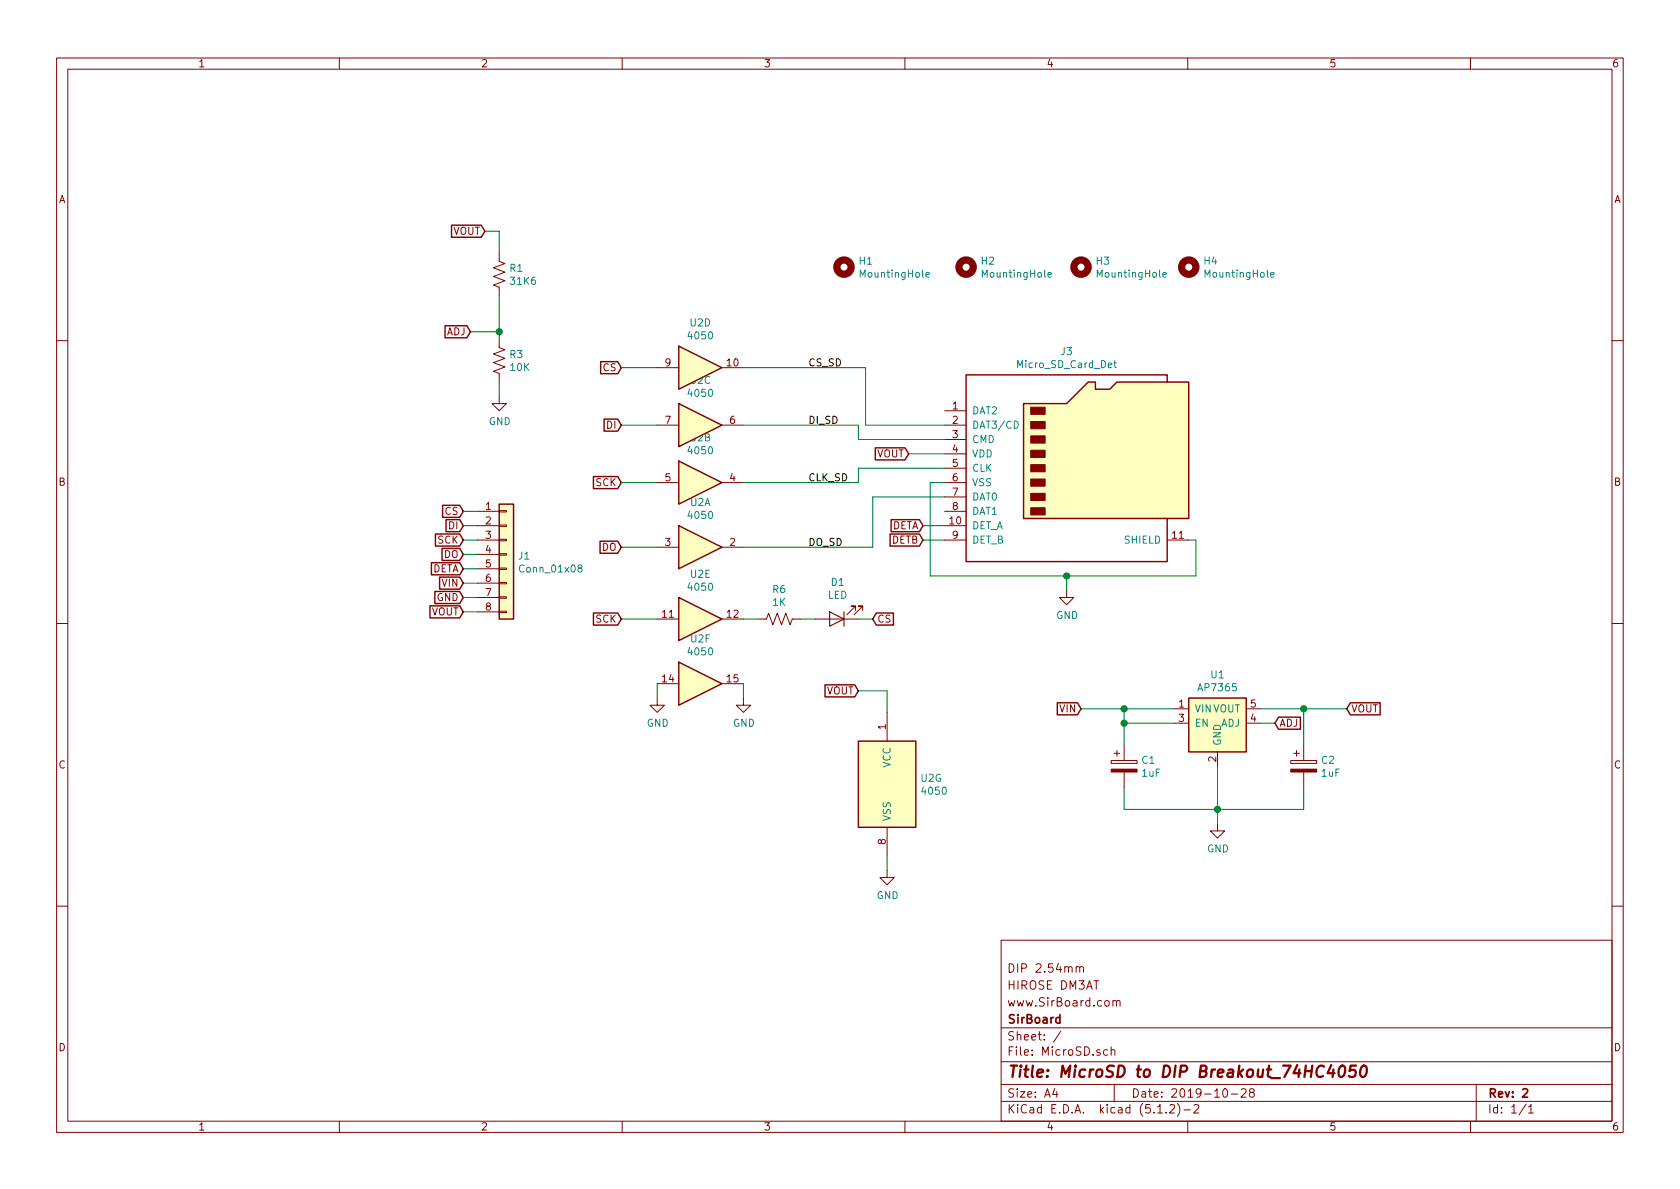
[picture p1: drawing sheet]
EESchema Schematic File Version 4
LIBS:MicroSD-cache
EELAYER 29 0
EELAYER END
$Descr A4 11693 8268
encoding utf-8
Sheet 1 1
Title "MicroSD to DIP Breakout_74HC4050"
Date "2019-10-28"
Rev "2"
Comp "SirBoard"
Comment1 "www.SirBoard.com"
Comment2 "HIROSE DM3AT"
Comment3 "DIP 2.54mm"
Comment4 ""
$EndDescr
$Comp
L Mechanical:MountingHole H1
U 1 1
P 5875 1850
F 0 "H1" H 5975 1895 50  0000 L CNN
F 1 "MountingHole" H 5975 1805 50  0000 L CNN
F 2 "MountingHole:MountingHole_2.7mm_M2.5_ISO14580_Pad" H 5875 1850 50  0001 C CNN
F 3 "~" H 5875 1850 50  0001 C CNN
	1    5875 1850
	1    0    0    -1  
$EndComp
$Comp
L Mechanical:MountingHole H2
U 1 1
P 6725 1850
F 0 "H2" H 6825 1895 50  0000 L CNN
F 1 "MountingHole" H 6825 1805 50  0000 L CNN
F 2 "MountingHole:MountingHole_2.7mm_M2.5_ISO14580_Pad" H 6725 1850 50  0001 C CNN
F 3 "~" H 6725 1850 50  0001 C CNN
	1    6725 1850
	1    0    0    -1  
$EndComp
$Comp
L Connector:Micro_SD_Card_Det J3
U 1 1
P 7475 3250
F 0 "J3" H 7425 4065 50  0000 C CNN
F 1 "Micro_SD_Card_Det" H 7425 3975 50  0000 C CNN
F 2 "Connector_Card:microSD_HC_Hirose_DM3AT-SF-PEJM5" H 9525 3950 50  0001 C CNN
F 3 "https://www.hirose.com/product/en/download_file/key_name/DM3/category/Catalog/doc_file_id/49662/?file_category_id=4&item_id=195&is_series=1" H 7475 3350 50  0001 C CNN
F 4 "C114218" H 7475 3250 50  0001 C CNN "Part"
	1    7475 3250
	1    0    0    -1  
$EndComp
$Comp
L Mechanical:MountingHole H3
U 1 1
P 7525 1850
F 0 "H3" H 7625 1895 50  0000 L CNN
F 1 "MountingHole" H 7625 1805 50  0000 L CNN
F 2 "MountingHole:MountingHole_2.7mm_M2.5_ISO14580_Pad" H 7525 1850 50  0001 C CNN
F 3 "~" H 7525 1850 50  0001 C CNN
	1    7525 1850
	1    0    0    -1  
$EndComp
$Comp
L Mechanical:MountingHole H4
U 1 1
P 8275 1850
F 0 "H4" H 8375 1895 50  0000 L CNN
F 1 "MountingHole" H 8375 1805 50  0000 L CNN
F 2 "MountingHole:MountingHole_2.7mm_M2.5_ISO14580_Pad" H 8275 1850 50  0001 C CNN
F 3 "~" H 8275 1850 50  0001 C CNN
	1    8275 1850
	1    0    0    -1  
$EndComp
$Comp
L 4xxx:4050 U2
U 1 1
P 4875 3800
F 0 "U2" H 4875 4115 50  0000 C CNN
F 1 "4050" H 4875 4025 50  0000 C CNN
F 2 "Package_SO:SOIC-16_3.9x9.9mm_P1.27mm" H 4875 3800 50  0001 C CNN
F 3 "http://www.intersil.com/content/dam/intersil/documents/cd40/cd4050bms.pdf" H 4875 3800 50  0001 C CNN
	1    4875 3800
	1    0    0    -1  
$EndComp
$Comp
L 4xxx:4050 U2
U 2 1
P 4875 3350
F 0 "U2" H 4875 3665 50  0000 C CNN
F 1 "4050" H 4875 3575 50  0000 C CNN
F 2 "Package_SO:SOIC-16_3.9x9.9mm_P1.27mm" H 4875 3350 50  0001 C CNN
F 3 "http://www.intersil.com/content/dam/intersil/documents/cd40/cd4050bms.pdf" H 4875 3350 50  0001 C CNN
	2    4875 3350
	1    0    0    -1  
$EndComp
$Comp
L 4xxx:4050 U2
U 3 1
P 4875 2950
F 0 "U2" H 4875 3265 50  0000 C CNN
F 1 "4050" H 4875 3175 50  0000 C CNN
F 2 "Package_SO:SOIC-16_3.9x9.9mm_P1.27mm" H 4875 2950 50  0001 C CNN
F 3 "http://www.intersil.com/content/dam/intersil/documents/cd40/cd4050bms.pdf" H 4875 2950 50  0001 C CNN
	3    4875 2950
	1    0    0    -1  
$EndComp
$Comp
L 4xxx:4050 U2
U 4 1
P 4875 2550
F 0 "U2" H 4875 2865 50  0000 C CNN
F 1 "4050" H 4875 2775 50  0000 C CNN
F 2 "Package_SO:SOIC-16_3.9x9.9mm_P1.27mm" H 4875 2550 50  0001 C CNN
F 3 "http://www.intersil.com/content/dam/intersil/documents/cd40/cd4050bms.pdf" H 4875 2550 50  0001 C CNN
	4    4875 2550
	1    0    0    -1  
$EndComp
$Comp
L 4xxx:4050 U2
U 6 1
P 4875 4750
F 0 "U2" H 4875 5065 50  0000 C CNN
F 1 "4050" H 4875 4975 50  0000 C CNN
F 2 "Package_SO:SOIC-16_3.9x9.9mm_P1.27mm" H 4875 4750 50  0001 C CNN
F 3 "http://www.intersil.com/content/dam/intersil/documents/cd40/cd4050bms.pdf" H 4875 4750 50  0001 C CNN
	6    4875 4750
	1    0    0    -1  
$EndComp
$Comp
L 4xxx:4050 U2
U 7 1
P 6175 5450
F 0 "U2" H 6405 5495 50  0000 L CNN
F 1 "4050" H 6405 5405 50  0000 L CNN
F 2 "Package_SO:SOIC-16_3.9x9.9mm_P1.27mm" H 6175 5450 50  0001 C CNN
F 3 "http://www.intersil.com/content/dam/intersil/documents/cd40/cd4050bms.pdf" H 6175 5450 50  0001 C CNN
F 4 "C352821" H 6175 5450 50  0001 C CNN "Part"
	7    6175 5450
	1    0    0    -1  
$EndComp
$Comp
L MicroSD-rescue:AP7365-U.FL-R-SMT(01) U1
U 1 1
P 8425 5775
F 0 "U1" H 8475 6865 50  0000 C CNN
F 1 "AP7365" H 8475 6775 50  0000 C CNN
F 2 "Package_TO_SOT_SMD:SOT-23-5" H 8475 6775 50  0001 C CNN
F 3 "C264087" H 8475 6775 50  0001 C CNN
	1    8425 5775
	1    0    0    -1  
$EndComp
$Comp
L Device:CP C1
U 1 1
P 7825 5325
F 0 "C1" H 7943 5370 50  0000 L CNN
F 1 "1uF" H 7943 5280 50  0000 L CNN
F 2 "Capacitor_SMD:C_0603_1608Metric" H 7863 5175 50  0001 C CNN
F 3 "~" H 7825 5325 50  0001 C CNN
F 4 "C29936" H 7825 5325 50  0001 C CNN "Part"
	1    7825 5325
	1    0    0    -1  
$EndComp
$Comp
L Device:CP C2
U 1 1
P 9075 5325
F 0 "C2" H 9193 5370 50  0000 L CNN
F 1 "1uF" H 9193 5280 50  0000 L CNN
F 2 "Capacitor_SMD:C_0603_1608Metric" H 9113 5175 50  0001 C CNN
F 3 "~" H 9075 5325 50  0001 C CNN
F 4 "C29936" H 9075 5325 50  0001 C CNN "Part"
	1    9075 5325
	1    0    0    -1  
$EndComp
Wire Wire Line
	7825 5475 7825 5625
Wire Wire Line
	7825 5625 8475 5625
Wire Wire Line
	9075 5625 9075 5475
Wire Wire Line
	8475 5625 8475 5325
Connection ~ 8475 5625
Wire Wire Line
	8475 5625 9075 5625
Wire Wire Line
	8175 4925 7825 4925
Wire Wire Line
	7825 4925 7825 5025
Wire Wire Line
	7825 5025 8175 5025
Wire Wire Line
	7825 5025 7825 5175
Connection ~ 7825 5025
Wire Wire Line
	8775 4925 9075 4925
Wire Wire Line
	9075 4925 9075 5175
Text GLabel 7525 4925 0    50   Input ~ 0
VIN
Wire Wire Line
	7525 4925 7825 4925
Connection ~ 7825 4925
Text GLabel 9375 4925 2    50   Input ~ 0
VOUT
Wire Wire Line
	9375 4925 9075 4925
Connection ~ 9075 4925
Text GLabel 8875 5025 2    50   Input ~ 0
ADJ
Wire Wire Line
	8875 5025 8775 5025
$Comp
L Device:R_US R1
U 1 1
P 3475 1900
F 0 "R1" H 3543 1945 50  0000 L CNN
F 1 "31K6" H 3543 1855 50  0000 L CNN
F 2 "Resistor_SMD:R_0603_1608Metric" V 3515 1890 50  0001 C CNN
F 3 "~" H 3475 1900 50  0001 C CNN
F 4 "C227816" H 3475 1900 50  0001 C CNN "Part"
	1    3475 1900
	1    0    0    -1  
$EndComp
$Comp
L Device:R_US R3
U 1 1
P 3475 2500
F 0 "R3" H 3543 2545 50  0000 L CNN
F 1 "10K" H 3543 2455 50  0000 L CNN
F 2 "Resistor_SMD:R_0603_1608Metric" V 3515 2490 50  0001 C CNN
F 3 "~" H 3475 2500 50  0001 C CNN
F 4 "C99198" H 3475 2500 50  0001 C CNN "Part"
	1    3475 2500
	1    0    0    -1  
$EndComp
Wire Wire Line
	3475 2350 3475 2300
$Comp
L power:GND #PWR0101
U 1 1
P 8475 5725
F 0 "#PWR0101" H 8475 5475 50  0001 C CNN
F 1 "GND" H 8479 5553 50  0000 C CNN
F 2 "" H 8475 5725 50  0001 C CNN
F 3 "" H 8475 5725 50  0001 C CNN
	1    8475 5725
	1    0    0    -1  
$EndComp
$Comp
L power:GND #PWR0102
U 1 1
P 3475 2750
F 0 "#PWR0102" H 3475 2500 50  0001 C CNN
F 1 "GND" H 3479 2578 50  0000 C CNN
F 2 "" H 3475 2750 50  0001 C CNN
F 3 "" H 3475 2750 50  0001 C CNN
	1    3475 2750
	1    0    0    -1  
$EndComp
Wire Wire Line
	3475 2750 3475 2650
Wire Wire Line
	8475 5725 8475 5625
Text GLabel 3275 2300 0    50   Input ~ 0
ADJ
Wire Wire Line
	3275 2300 3475 2300
Connection ~ 3475 2300
Text GLabel 3375 1600 0    50   Input ~ 0
VOUT
Wire Wire Line
	3475 1750 3475 1600
Wire Wire Line
	3475 1600 3375 1600
Wire Wire Line
	5175 2550 6025 2550
Wire Wire Line
	6025 2550 6025 2950
Wire Wire Line
	6025 2950 6575 2950
Wire Wire Line
	5175 2950 5975 2950
Wire Wire Line
	5975 2950 5975 3050
Wire Wire Line
	5975 3050 6575 3050
Wire Wire Line
	5975 3350 5975 3250
Wire Wire Line
	5975 3250 6575 3250
Wire Wire Line
	5175 3800 6075 3800
Wire Wire Line
	6075 3800 6075 3450
Wire Wire Line
	6075 3450 6575 3450
Text GLabel 4325 3350 0    50   Input ~ 0
SCK
Text GLabel 4325 2950 0    50   Input ~ 0
DI
Text GLabel 4325 2550 0    50   Input ~ 0
CS
Text GLabel 4325 3800 0    50   Input ~ 0
DO
Wire Wire Line
	4575 3350 4325 3350
Wire Wire Line
	4575 3800 4325 3800
Wire Wire Line
	4575 2950 4325 2950
Wire Wire Line
	4325 2550 4575 2550
$Comp
L power:GND #PWR0103
U 1 1
P 6175 6050
F 0 "#PWR0103" H 6175 5800 50  0001 C CNN
F 1 "GND" H 6179 5878 50  0000 C CNN
F 2 "" H 6175 6050 50  0001 C CNN
F 3 "" H 6175 6050 50  0001 C CNN
	1    6175 6050
	1    0    0    -1  
$EndComp
Text GLabel 6325 3150 0    50   Input ~ 0
VOUT
Wire Wire Line
	6575 3150 6325 3150
Wire Wire Line
	6475 3350 6575 3350
Wire Wire Line
	6475 4000 7425 4000
Wire Wire Line
	8325 4000 8325 3750
Wire Wire Line
	8325 3750 8275 3750
Wire Wire Line
	6175 5950 6175 6050
Wire Wire Line
	6475 3350 6475 4000
Text GLabel 6425 3650 0    50   Input ~ 0
DETA
Text GLabel 6425 3750 0    50   Input ~ 0
DETB
Wire Wire Line
	6425 3650 6575 3650
Wire Wire Line
	6575 3750 6425 3750
Text GLabel 3225 3950 0    50   Input ~ 0
DETA
Text GLabel 3225 3750 0    50   Input ~ 0
SCK
Text GLabel 3225 3650 0    50   Input ~ 0
DI
Text GLabel 3225 3550 0    50   Input ~ 0
CS
Text GLabel 3225 3850 0    50   Input ~ 0
DO
Text GLabel 3225 4050 0    50   Input ~ 0
VIN
Text GLabel 3225 4150 0    50   Input ~ 0
GND
Text GLabel 3225 4250 0    50   Input ~ 0
VOUT
Wire Wire Line
	3225 3950 3325 3950
Wire Wire Line
	3325 4050 3225 4050
Wire Wire Line
	3225 4150 3325 4150
Wire Wire Line
	3325 4250 3225 4250
Wire Wire Line
	3225 3550 3325 3550
Wire Wire Line
	3325 3650 3225 3650
Wire Wire Line
	3225 3750 3325 3750
Wire Wire Line
	3325 3850 3225 3850
Text GLabel 4325 4300 0    50   Input ~ 0
SCK
Wire Wire Line
	4575 4300 4325 4300
$Comp
L Device:R_US R6
U 1 1
P 5425 4300
F 0 "R6" V 5628 4300 50  0000 C CNN
F 1 "1K" V 5538 4300 50  0000 C CNN
F 2 "Resistor_SMD:R_0603_1608Metric" V 5465 4290 50  0001 C CNN
F 3 "~" H 5425 4300 50  0001 C CNN
F 4 "C25585" V 5425 4300 50  0001 C CNN "Part"
	1    5425 4300
	0    -1   -1   0   
$EndComp
Wire Wire Line
	5175 3350 5975 3350
$Comp
L Device:LED D1
U 1 1
P 5825 4300
F 0 "D1" H 5818 4047 50  0000 C CNN
F 1 "LED" H 5818 4137 50  0000 C CNN
F 2 "LED_SMD:LED_0603_1608Metric" H 5825 4300 50  0001 C CNN
F 3 "~" H 5825 4300 50  0001 C CNN
F 4 "C118330" H 5825 4300 50  0001 C CNN "Part"
	1    5825 4300
	-1   0    0    1   
$EndComp
Wire Wire Line
	5575 4300 5675 4300
Text GLabel 6075 4300 2    50   Input ~ 0
CS
Wire Wire Line
	6075 4300 5975 4300
$Comp
L power:GND #PWR0104
U 1 1
P 4575 4850
F 0 "#PWR0104" H 4575 4600 50  0001 C CNN
F 1 "GND" H 4579 4678 50  0000 C CNN
F 2 "" H 4575 4850 50  0001 C CNN
F 3 "" H 4575 4850 50  0001 C CNN
	1    4575 4850
	1    0    0    -1  
$EndComp
Wire Wire Line
	4575 4750 4575 4850
$Comp
L power:GND #PWR0105
U 1 1
P 5175 4850
F 0 "#PWR0105" H 5175 4600 50  0001 C CNN
F 1 "GND" H 5179 4678 50  0000 C CNN
F 2 "" H 5175 4850 50  0001 C CNN
F 3 "" H 5175 4850 50  0001 C CNN
	1    5175 4850
	1    0    0    -1  
$EndComp
Wire Wire Line
	5175 4750 5175 4850
$Comp
L 4xxx:4050 U2
U 5 1
P 4875 4300
F 0 "U2" H 4875 4615 50  0000 C CNN
F 1 "4050" H 4875 4525 50  0000 C CNN
F 2 "Package_SO:SOIC-16_3.9x9.9mm_P1.27mm" H 4875 4300 50  0001 C CNN
F 3 "http://www.intersil.com/content/dam/intersil/documents/cd40/cd4050bms.pdf" H 4875 4300 50  0001 C CNN
	5    4875 4300
	1    0    0    -1  
$EndComp
Text GLabel 5975 4800 0    50   Input ~ 0
VOUT
Wire Wire Line
	5975 4800 6175 4800
Wire Wire Line
	6175 4800 6175 4950
Wire Wire Line
	3475 2050 3475 2300
$Comp
L power:GND #PWR0106
U 1 1
P 7425 4100
F 0 "#PWR0106" H 7425 3850 50  0001 C CNN
F 1 "GND" H 7429 3928 50  0000 C CNN
F 2 "" H 7425 4100 50  0001 C CNN
F 3 "" H 7425 4100 50  0001 C CNN
	1    7425 4100
	1    0    0    -1  
$EndComp
Wire Wire Line
	7425 4100 7425 4000
Connection ~ 7425 4000
Wire Wire Line
	7425 4000 8325 4000
Text Label 5625 3800 0    50   ~ 0
DO_SD
Text Label 5625 3350 0    50   ~ 0
CLK_SD
Text Label 5625 2950 0    50   ~ 0
DI_SD
Text Label 5625 2550 0    50   ~ 0
CS_SD
Wire Wire Line
	5175 4300 5275 4300
$Comp
L Connector_Generic:Conn_01x08 J1
U 1 1
P 3525 3850
F 0 "J1" H 3604 3842 50  0000 L CNN
F 1 "Conn_01x08" H 3604 3752 50  0000 L CNN
F 2 "Connector_PinHeader_2.54mm:PinHeader_1x08_P2.54mm_Vertical" H 3525 3850 50  0001 C CNN
F 3 "~" H 3525 3850 50  0001 C CNN
	1    3525 3850
	1    0    0    -1  
$EndComp
$EndSCHEMATC
